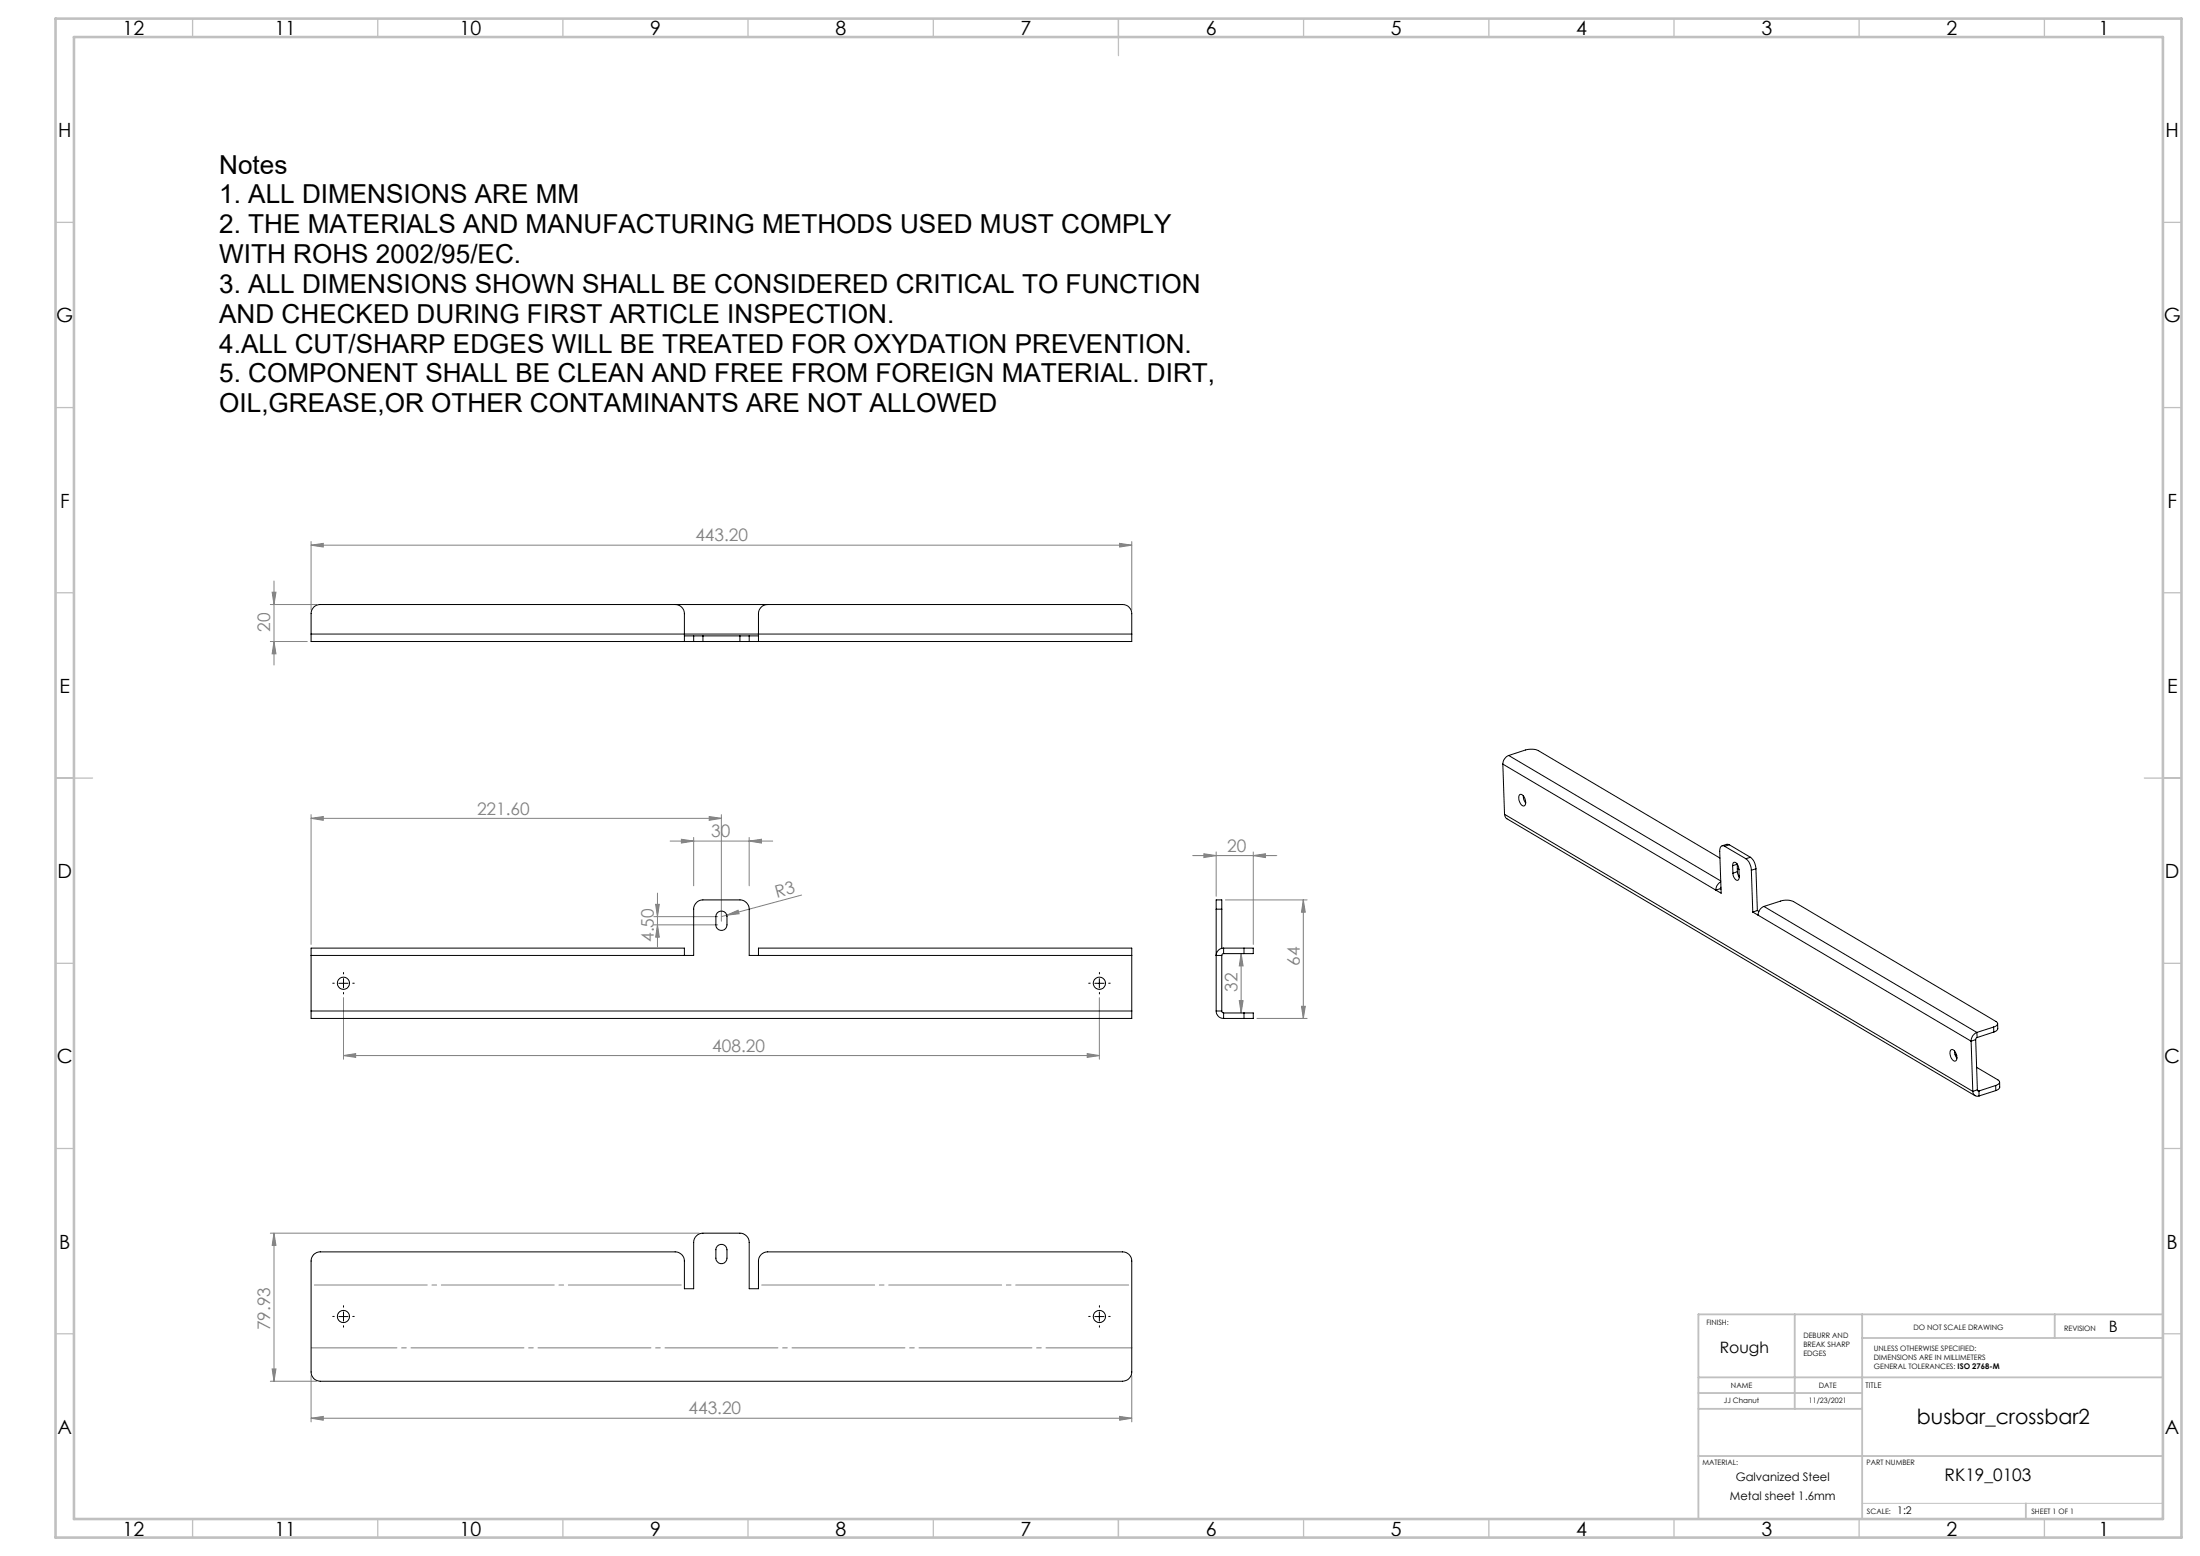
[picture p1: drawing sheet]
<svg xmlns="http://www.w3.org/2000/svg" width="594mm" height="420mm" viewBox="0 0 594 420" stroke-linecap="round" stroke-linejoin="round" font-family="sans-serif">
<g fill="none" stroke="#808080" stroke-width=".27">
<path d="M73.5 159.9h1l-.5 3.3zM74 156.8v22.7M84 147.2l3.3-.5v1zM84 146.2v18.5M84 147.2h221.6M302.3 146.7l3.3 .5-3.3 .5zM305.6 146.2v18.5M73 173.2h10M73 163.2h12.5M74 173.2l.5 3.3h-1zM84 219.9v35M194.8 219.9v28.8"/>
<path d="M84 220.9l3.3-.5v1zM84 220.9h110.8M180.9 227h27.7M184 226.5l3.3 .5-3.3 .6zM187.3 226v13.1M191.5 220.4l3.3 .5-3.3 .5zM202.3 227l3.3-.5v1.1zM202.3 226v13.1M322 230.9h22.7M325 230.5l3.4 .4-3.4 .6zM328.4 230v11.9M338.4 230.9l3.3-.4v1z"/>
<path d="M338.4 230v24.9M176.5 247.4h17.3M176.5 249.6h17.3M177 244.1h1l-.5 3.3zM177.5 241.1v14.5M177.5 249.6l.5 3.4h-1zM196.2 247l3.1-1.3 .3 .9zM216.4 241.6l-21.6 5.8M330.9 242.9h22M335.1 257.4l.5 3.3h-1zM335.1 257.4v16M351.9 242.9l.5 3.3h-1z"/>
<path d="M351.9 242.9v32M92.7 269.3v16.6M296.8 269.3v16.6M334.6 270.1h1l-.5 3.3zM339.4 274.9h13.5M351.4 271.6h1l-.5 3.3zM92.7 284.9l3.3-.5v1zM92.7 284.9h204.1M293.5 284.4l3.3 .5-3.3 .5zM73 332.9h115.8M74 332.9v39.9M74 332.9l.5 3.2h-1z"/>
<path d="M73 372.8h12.5M73.5 369.5h1l-.5 3.3zM84 371.3v12.5M305.6 371.3v12.5M84 382.8l3.3-.5v1zM84 382.8h221.6M302.3 382.3l3.3 .5-3.3 .5z"/>
</g>
<g fill="none" stroke="#000" stroke-width=".27" stroke-dasharray="30.5 1.3 1.3 1.3">
<path d="M90.2 265.4h-.4M92.7 262.9v-.4M92.7 267.9v.4M95.2 265.4h.4M294.3 265.4h-.4M296.8 262.9v-.4M296.8 267.9v.4M299.3 265.4h.4M90.2 355.3h-.4M92.7 352.8v-.4M92.7 357.8v.4M95.2 355.3h.4"/>
<path d="M294.3 355.3h-.4M296.8 352.8v-.4M296.8 357.8v.4M299.3 355.3h.4"/>
</g>
<path d="M91.5 265.4h2.5M92.7 264.1v2.5M295.6 265.4h2.5M296.8 264.1v2.5M91.5 355.4h2.5M92.7 354.1v2.5M295.6 355.4h2.5M296.8 354.1v2.5" fill="none" stroke="#000" stroke-width=".27"/>
<path d="M502.8 405.8h81.2" fill="none" stroke="#c0c0c0" stroke-width=".27"/>
<g fill="none" stroke="#c0c0c0" stroke-width=".35">
<path d="M52 5v5M102 5v5M152 5v5M202 5v5M252 5v5M302 5v10M352 5v5M402 5v5M452 5v5M502 5v5M552 5v5M15 60h5"/>
<path d="M584 60h5M15 110h5M584 110h5M15 160h5M584 160h5M15 210h10M579 210h10M15 260h5M584 260h5M15 310h5M584 310h5M15 360h5"/>
<path d="M584 360h5M52 410v5M102 410v5M152 410v5M202 410v5M252 410v5M302 410v5M352 410v5M402 410v5M452 410v5M502 410v5M552 410v5"/>
</g>
<path d="M484.6 354.8v25.5M502.8 354.8v55.2M554.8 354.8v6.4M584 354.8h-125.4v55.2M458.6 371.8h125.4M458.6 376h44.2M502.8 361.2h81.2M458.6 380.3h44.2M458.6 393h125.4M547 405.8v4.2" fill="none" stroke="#c0c0c0" stroke-width=".5"/>
<path d="M15 5h574v410h-574zM20 10h564v400h-564z" fill="none" stroke="#c0c0c0" stroke-width=".7"/>
<path d="M84 363.8h221.6" fill="none" stroke="#808080" stroke-width=".27" stroke-dasharray="30.5 1.3 1.3 1.3" stroke-dashoffset="7.3"/>
<path d="M184.8 346.9h-100.8M305.6 346.9h-100.8" fill="none" stroke="#808080" stroke-width=".27" stroke-dasharray="30.5 1.3 1.3 1.3" stroke-dashoffset="-.9"/>
<g fill="#808080">
<path d="M196.2 247l3.1-1.3 .3 .9z"/>
<path d="M338.4 230.9l3.3-.4v1zM325 230.5l3.4 .4-3.4 .6z"/>
<path d="M191.5 220.4l3.3 .5-3.3 .5zM84 220.9l3.3-.5v1z"/>
<path d="M92.7 284.9l3.3-.5v1zM293.5 284.4l3.3 .5-3.3 .5zM84 147.2l3.3-.5v1zM302.3 146.7l3.3 .5-3.3 .5zM84 382.8l3.3-.5v1zM302.3 382.3l3.3 .5-3.3 .5z"/>
<path d="M74 173.2l.5 3.3h-1zM73.5 159.9h1l-.5 3.3z"/>
<path d="M335.1 257.4l.5 3.3h-1zM334.6 270.1h1l-.5 3.3zM351.9 242.9l.5 3.3h-1zM351.4 271.6h1l-.5 3.3z"/>
<path d="M177 244.1h1l-.5 3.3zM177.5 249.6l.5 3.4h-1zM74 332.9l.5 3.2h-1zM73.5 369.5h1l-.5 3.3z"/>
<path d="M184 226.5l3.3 .5-3.3 .6zM202.3 227l3.3-.5v1.1z"/>
</g>
<g fill="none" stroke="#000" stroke-width=".27">
<path d="M84 171.2v-5.6a2.41 2.41 0 0 1 2.5-2.4h216.6a2.47 2.47 0 0 1 2.5 2.4v5.6M84 171.2v2h103.3M84 171.2h221.6M182.3 163.2a2.47 2.47 0 0 1 2.5 2.4v7.6M184.8 171.6h2.5M187.3 171.6h2.5M187.3 173.2h2.5M187.3 171.6v1.6M189.8 171.6v1.6M189.8 173.2h10M189.8 171.6h10M199.8 173.2h2.5"/>
<path d="M199.8 171.6h2.5M199.8 171.6v1.6M202.3 171.6v1.6M202.3 171.6h2.5M207.3 163.2a2.47 2.47 0 0 0-2.5 2.4v7.6M305.6 171.2v2h-103.3M405.8 206.3l.4 13.5M405.8 206.3l57.5 34M406.2 219.8l.3 .9 .4 .3 126.4 74.8M406.2 219.8l126.5 74.8M407.4 203.9a2.59 2.59 0 0 0-1.6 2.4M407.4 203.9l4.5-1.5a5.1 5.1 0 0 1 3.5 .2l49 29"/>
<path d="M407.4 203.9l57.2 33.9M410.4 214.4a2.02 2.02 0 0 1 1.4 2.9l-.2 .2a1.52 1.52 0 0 1-1.5-1.6 1.44 1.44 0 0 1 .3-1.5zM411.3 214.8l.2 1.2 .4 .8M464.5 239.9l-1.2 .4M464.5 239.9l.2 .1M464.6 238a2.65 2.65 0 0 0-1.3 2.3M464.6 239.5l-.1 .4M465.7 228.4l-.6-.1-.4 .2-.4 .9 .4 11.7-1.4-.8M465.7 228.4l5.7 3.4M466.9 228l-.5-.1-1.4 .4M466.9 228l-1.2 .4M466.9 228l5.7 3.4"/>
<path d="M467.8 233.7l.2-.8 .2-.2a1.74 1.74 0 0 1 1.3 2l.1 2M467.8 233.7l.1 2M467.9 235.7l.2 1a.97 .97 0 0 0 1.3 .8l.2-.8M469 233.2l.1 .1M469.1 233.3l-1.3 .4M469.1 233.3v2M469.1 235.3l.5 1.4M469.1 235.3l-1.2 .4M469.1 234.4l.4 .3M469.6 236.4h-.2M471.4 231.8a4.1 4.1 0 0 1 1.5 3.1M472.6 231.4a3.9 3.9 0 0 1 1.5 3.1"/>
<path d="M472.6 231.4l-1.2 .4M472.9 234.9l.4 11.3M474.1 234.5l-1.2 .4M474.1 234.5l.4 11.3M84 257.9v-2h100.8v2M84 257.9h103.3v-12.5a2.53 2.53 0 0 1 2.5-2.5h10a2.53 2.53 0 0 1 2.5 2.5v12.5h103.3M84 257.9v15M193.6 246.4a1.51 1.51 0 0 1 1.7-.4 1.51 1.51 0 0 1 1 1.4v2.2a1.5 1.5 0 0 1-1.5 1.5 1.5 1.5 0 0 1-1.5-1.5v-2.2zM204.8 257.9v-2h100.8v2M305.6 257.9v15M328.4 245.4v-2.5h1.5v2.5M328.4 245.4v27.5"/>
<path d="M328.4 245.4h1.5M329.9 245.4v10.6M329.9 257.9v15M330.4 257.4l-.4 .1-.1 .4M330.4 255.9a1.99 1.99 0 0 0-2 2h1.5M330.4 255.9h5.5M330.4 255.9v1.5M330.4 257.4h5.5M335.9 255.9h2.5v1.5h-2.5M335.9 255.9v1.5M473.3 246.2l1.4 .8M474.5 245.8l-1.2 .4"/>
<path d="M474.5 245.8l.4 .2M474.7 247l57.5 34M476.2 244.7a2.49 2.49 0 0 0-1.5 2.3M476.2 244.7l4.6-1.5a4.9 4.9 0 0 1 3.5 .2l54.6 32.3 .4 .4v.4l-.3 .4-.7 .3M476.2 244.7l57.6 34M84 272.9v2h221.6v-2M84 272.9h221.6M328.4 272.9a1.99 1.99 0 0 0 2 2M328.4 272.9h1.5M329.9 272.9l.1 .4 .4 .1M330.4 274.9h5.5M330.4 273.4v1.5"/>
<path d="M330.4 273.4h5.5M335.9 273.4h2.5v1.5h-2.5M335.9 273.4v1.5M533.8 278.7a2.49 2.49 0 0 0-1.6 2.3M533.8 278.7v1.4M538.3 277.2l-4.5 1.5M538.3 277.2v1.4M538.3 278.6l-4.5 1.5M539.4 276.3v1.6l-1.1 .7M526.6 283.5l.2-.2a1.52 1.52 0 0 1 1.5 1.6 1.1 1.1 0 0 1-.5 1.5 2.44 2.44 0 0 1-1.2-2.9zM527.7 283.7l.2 1.2 .5 .7M527.9 284.6l.4 .3"/>
<path d="M532.2 281l.5 13.6M532.7 294.6a1.25 1.25 0 0 0 1.7 1.2M533.4 280.6l-1.2 .4M533.4 280.6l.5 13.6M533.7 288.1l6 3.6 .2 .6-1.1 .7M533.8 280.1l-.4 .5M533.9 294.2l.1 .2 .3 .1M533.9 294.2l-1.2 .4M533.9 294.2l.4 .3M534.3 294.5l.1 1.3M538.8 293l-4.5 1.5M538.8 293l.1 1.4"/>
<path d="M538.9 294.4l-4.5 1.4M539.9 292.1v1.5l-.4 .5-.6 .3M84.7 338.6l.8-.5 1-.2h95.8a2.47 2.47 0 0 1 2.5 2.5v7.5h2.5v-12.5a2.53 2.53 0 0 1 2.5-2.5h10a2.53 2.53 0 0 1 2.5 2.5v12.5h2.5v-7.5a2.47 2.47 0 0 1 2.5-2.5h95.8a2.47 2.47 0 0 1 2.5 2.5v29.9a2.53 2.53 0 0 1-2.5 2.5h-216.6a2.47 2.47 0 0 1-2.5-2.5v-29.9l.2-1zM193.6 336.4a1.51 1.51 0 0 1 1.7-.4 1.51 1.51 0 0 1 1 1.3v2.3a1.5 1.5 0 0 1-1.5 1.5 1.5 1.5 0 0 1-1.5-1.5v-2.3z"/>
<circle cx="92.7" cy="265.4" r="1.65"/>
<circle cx="296.8" cy="265.4" r="1.65"/>
<circle cx="92.7" cy="355.3" r="1.64"/>
<circle cx="296.8" cy="355.3" r="1.64"/>
</g>
<g font-size="7.1">
<text x="59.2" y="46.8">Notes</text>
<text x="59.2" y="54.9">1. ALL DIMENSIONS ARE MM</text>
<text x="59.2" y="63">2. THE MATERIALS AND MANUFACTURING METHODS USED MUST COMPLY</text>
<text x="59.2" y="71">WITH ROHS 2002/95/EC.</text>
<text x="59.2" y="79.1">3. ALL DIMENSIONS SHOWN SHALL BE CONSIDERED CRITICAL TO FUNCTION</text>
<text x="59.2" y="87.1">AND CHECKED DURING FIRST ARTICLE INSPECTION.</text>
<text x="59.2" y="95.2">4.ALL CUT/SHARP EDGES WILL BE TREATED FOR OXYDATION PREVENTION.</text>
<text x="59.2" y="103.2">5. COMPONENT SHALL BE CLEAN AND FREE FROM FOREIGN MATERIAL. DIRT,</text>
<text x="59.2" y="111.3">OIL,GREASE,OR OTHER CONTAMINANTS ARE NOT ALLOWED</text>
</g>
<text font-size="5.6" x="517.6" y="384.5">busbar_crossbar2</text>
<g font-size="5.3">
<text x="33.1" y="9.5">12</text>
<text x="74.1" y="9.5">11</text>
<text x="124.1" y="9.5">10</text>
<text x="175.6" y="9.5">9</text>
<text x="225.6" y="9.5">8</text>
<text x="275.6" y="9.5">7</text>
<text x="325.6" y="9.5">6</text>
<text x="375.6" y="9.5">5</text>
<text x="425.6" y="9.5">4</text>
<text x="475.6" y="9.5">3</text>
<text x="525.6" y="9.5">2</text>
<text x="566.6" y="9.5">1</text>
<text x="15.7" y="37">H</text>
<text x="584.7" y="37">H</text>
<text x="15.2" y="87">G</text>
<text x="584.2" y="87">G</text>
<text x="16.2" y="137">F</text>
<text x="585.2" y="137">F</text>
<text x="16.1" y="187">E</text>
<text x="585.1" y="187">E</text>
<text x="15.5" y="237">D</text>
<text x="584.5" y="237">D</text>
<text x="15.4" y="287">C</text>
<text x="584.4" y="287">C</text>
<text x="16" y="337">B</text>
<text x="585" y="337">B</text>
<text x="15.5" y="387">A</text>
<text x="584.5" y="387">A</text>
<text x="33.1" y="414.5">12</text>
<text x="74.1" y="414.5">11</text>
<text x="124.1" y="414.5">10</text>
<text x="175.6" y="414.5">9</text>
<text x="225.6" y="414.5">8</text>
<text x="275.6" y="414.5">7</text>
<text x="325.6" y="414.5">6</text>
<text x="375.6" y="414.5">5</text>
<text x="425.6" y="414.5">4</text>
<text x="475.6" y="414.5">3</text>
<text x="525.6" y="414.5">2</text>
<text x="566.6" y="414.5">1</text>
</g>
<g font-size="4.7" fill="#808080">
<text x="187.7" y="146.1">443.20</text>
<text x="73" y="170.6" transform="rotate(-90 73 170.6)">20</text>
<text x="128.8" y="219.9">221.60</text>
<text x="192" y="226">30</text>
<text x="331.3" y="229.9">20</text>
<text x="209.7" y="242.4" transform="rotate(-15 209.7 242.4)">R3</text>
<text x="176.5" y="254.3" transform="rotate(-90 176.5 254.3)">4.50</text>
<text x="350.9" y="260.7" transform="rotate(-90 350.9 260.7)">64</text>
<text x="334.1" y="267.7" transform="rotate(-90 334.1 267.7)">32</text>
<text x="192.3" y="283.9">408.20</text>
<text x="73" y="359.1" transform="rotate(-90 73 359.1)">79.93</text>
<text x="185.9" y="381.8">443.20</text>
</g>
<text font-size="4.7" x="525.1" y="399.7">RK19_0103</text>
<g font-size="4.2">
<text x="569.3" y="359.6">B</text>
<text x="464.3" y="365.2">Rough</text>
</g>
<g font-size="3.2">
<text x="468.7" y="399.7">Galvanized Steel</text>
<text x="467.1" y="404.8">Metal sheet 1.6mm</text>
</g>
<text font-size="2.8" x="512.3" y="408.6">1:2</text>
<text font-size="2.1" x="503.7" y="374.6">TITLE</text>
<g font-size="2">
<text x="460.8" y="357.6">FINISH:</text>
<text x="516.6" y="359">DO NOT SCALE DRAWING</text>
<text x="557.3" y="359.2">REVISION</text>
<text x="486.9" y="361.1">DEBURR AND</text>
<text x="486.9" y="363.6">BREAK SHARP</text>
<text x="506" y="364.6">UNLESS OTHERWISE SPECIFIED:</text>
<text x="486.9" y="366.1">EDGES</text>
<text x="506" y="367.1">DIMENSIONS ARE IN MILLIMETERS</text>
<text x="506" y="369.6">GENERAL TOLERANCES: ISO 2768-M</text>
<text x="467.4" y="374.6">NAME</text>
<text x="491.1" y="374.6">DATE</text>
<text x="465.5" y="378.7">JJ Chanut</text>
<text x="488.4" y="378.6">11/23/2021</text>
<text x="459.6" y="395.5">MATERIAL:</text>
<text x="504" y="395.5">PART NUMBER</text>
<text x="504.1" y="408.6">SCALE:</text>
<text x="548.5" y="408.6">SHEET 1 OF 1</text>
</g>
</svg>
